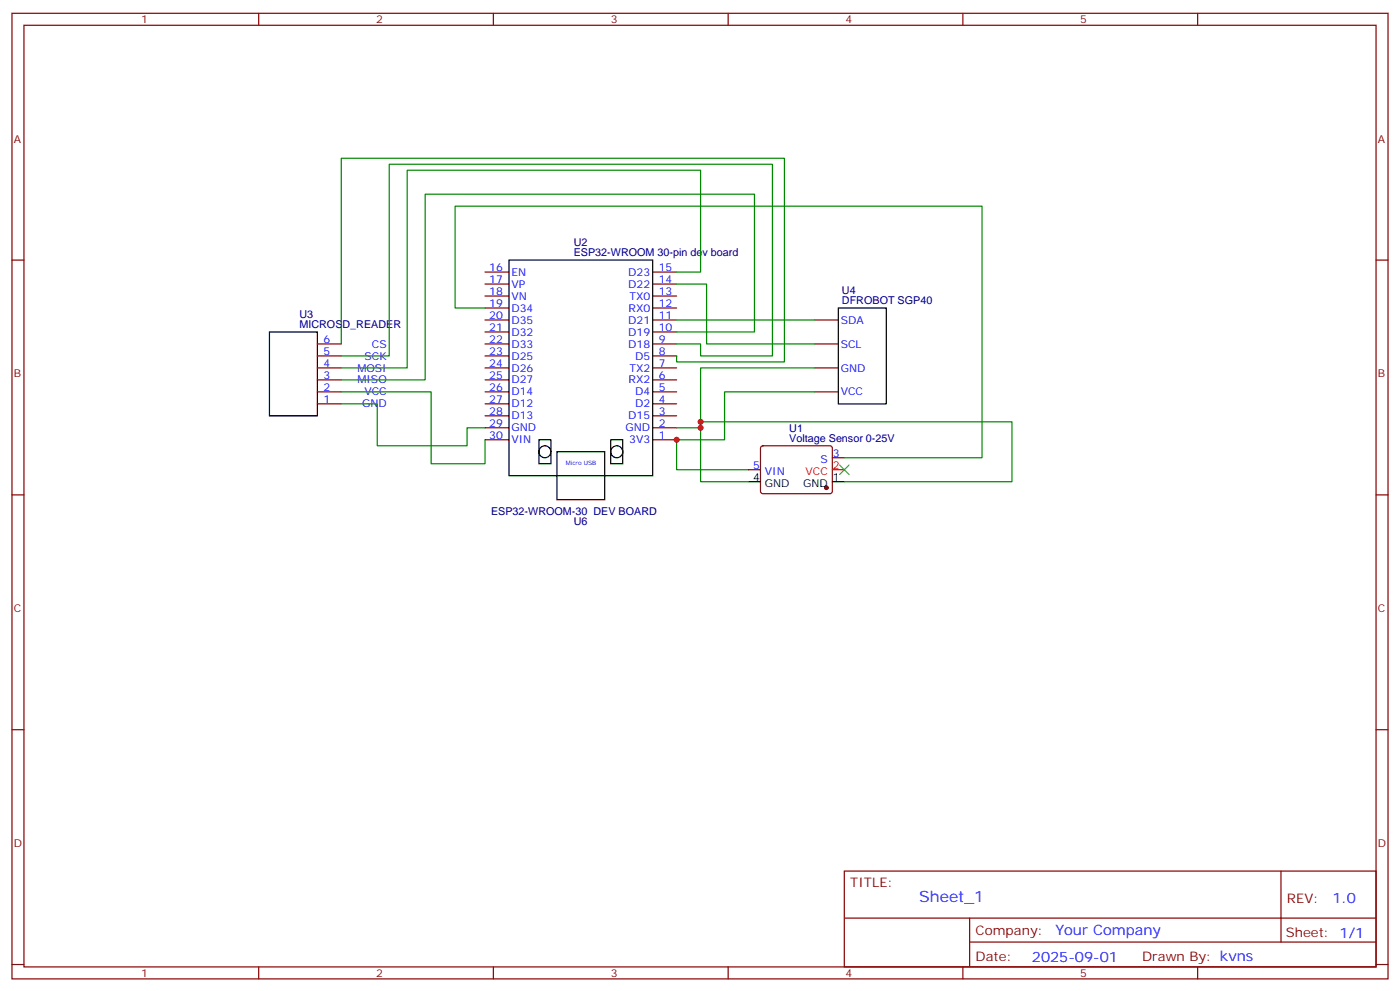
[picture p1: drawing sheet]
<svg xmlns="http://www.w3.org/2000/svg" width="412mm" height="292mm" viewBox="0 0 412 292" stroke-linecap="round" stroke-linejoin="round" font-family="sans-serif">
<g fill="none" stroke="#870000" stroke-width=".35">
<path d="M3.5 3.9h405.4v284.4h-405.4zM7.1 7.4h398.2v277.3h-398.2zM76.2 3.9v3.5M145.3 3.9v3.5M214.5 3.9v3.5M283.6 3.9v3.5M352.8 3.9v3.5M3.5 76.6h3.6M405.3 76.6h3.6M142.9 80.1h7M142.9 83.6h7M142.9 87.2h7"/>
<path d="M142.9 90.7h7M142.9 94.2h7M142.9 97.8h7M192.3 80.1h7M192.3 83.6h7M192.3 87.2h7M192.3 90.7h7M192.3 94.2h7M192.3 97.8h7M239.9 94.2h7M93.5 101.3h7M93.5 104.8h7"/>
<path d="M93.5 108.3h7M93.5 118.9h7M93.5 115.4h7M93.5 111.9h7M142.9 101.3h7M142.9 104.8h7M142.9 108.3h7M142.9 118.9h7M142.9 115.4h7M142.9 111.9h7M192.3 101.3h7M192.3 104.8h7"/>
<path d="M192.3 108.3h7M192.3 118.9h7M192.3 115.4h7M192.3 111.9h7M239.9 101.3h7M239.9 108.3h7M239.9 115.4h7M142.9 122.4h7M142.9 126h7M142.9 129.5h7M192.3 122.4h7M192.3 126h7"/>
<path d="M192.3 129.5h7M220.5 138.3h3.5M224.2 131.5l.5-.2h20l.5 .7-.1 12.9-.6 .5-20.1-.1-.4-.6v-12.7zM245.2 134.8h3.5M3.5 145.7h3.6M405.3 145.7h3.6M3.5 214.9h3.6M405.3 214.9h3.6M248.7 256.5h156.6v28.2h-156.6zM377.3 256.5v20.9M248.7 270.4h156.5M285.6 277.4h119.6"/>
<path d="M285.6 270.4v14.1M3.5 284h3.6M76.2 284.7v3.6M145.3 284.7v3.6M214.5 284.7v3.6M283.6 284.7v3.6M352.8 284.7v3.6M405.3 284h3.6"/>
</g>
<g fill="none" stroke="#000" stroke-width=".35">
<path d="M149.9 76.6h42.4v63.5h-42.4zM79.4 97.8h14.1v24.6h-14.1zM246.9 90.7h14.2v28.2h-14.2zM158.7 129.5h3.6v7.1h-3.6zM164 133h14.2v14.1h-14.2zM179.9 129.5h3.5v7.1h-3.5zM220.5 141.9h3.5M245.2 141.9h3.5"/>
<circle cx="160.5" cy="133" r="1.76"/>
<circle cx="181.7" cy="133" r="1.76"/>
</g>
<g fill="none" stroke="#008700" stroke-width=".35">
<path d="M142.9 90.7h-8.8v-30h155.2v74.1h-40.6M199.3 83.6h8.8v17.7h31.8M199.3 97.8h22.9v-40.6h-97v54.7h-24.7M199.3 80.1h7.1v-30h-86.5v58.2h-19.4M199.3 94.2h40.6M100.5 115.4h26.5v21.2h15.9v-7.1M100.5 101.3v-54.7h130.6v60h-31.8v-1.8M100.5 118.9h10.6v12.4h26.5v-5.3h5.3M199.3 101.3h7.1v3.5h21.1v-56.4h-112.8v56.4h-14.2M239.9 108.3h-33.5v17.7h-7.1M239.9 115.4h-26.5v14.1h-14.1v8.8h21.2M206.4 126v15.9h14.1"/>
<path d="M206.4 124.2h91.7v17.7h-49.4"/>
</g>
<circle cx="243.4" cy="143.6" r=".53" fill="#870000" stroke="#870000" stroke-width=".35"/>
<path d="M245.2 138.3h3.5" fill="none" stroke="#f00" stroke-width=".35"/>
<path d="M247.3 136.9l2.8 2.8M250.1 136.9l-2.8 2.8" fill="none" stroke="#3c3" stroke-width=".35"/>
<g fill="#c00">
<circle cx="199.3" cy="129.5" r=".88"/>
<circle cx="206.4" cy="126" r=".88"/>
<circle cx="206.4" cy="124.2" r=".88"/>
</g>
<text font-size="4.6" fill="#00f" x="270.8" y="265.5">Sheet_1</text>
<g font-size="4.2" fill="#00f">
<text x="392.5" y="265.8">1.0</text>
<text x="310.9" y="275.3">Your Company</text>
<text x="304" y="283.1">2025-09-01</text>
</g>
<g font-size="3.9" fill="#800">
<text x="250.5" y="261.1">TITLE:</text>
<text x="379.1" y="265.8">REV:</text>
<text x="287.4" y="275.3">Company:</text>
<text x="378.7" y="275.9">Sheet: 1/1</text>
<text x="287.4" y="283">Date:</text>
<text x="336.4" y="283.1">Drawn By: kvns</text>
</g>
<g font-size="3.2" fill="#800">
<text x="41.6" y="6.9">1</text>
<text x="110.8" y="6.9">2</text>
<text x="179.9" y="6.9">3</text>
<text x="249.1" y="6.9">4</text>
<text x="318.2" y="6.9">5</text>
<text x="4.1" y="42">A</text>
<text x="405.9" y="42">A</text>
<text x="4.1" y="111.2">B</text>
<text x="405.9" y="111.2">B</text>
<text x="4.1" y="180.3">C</text>
<text x="405.9" y="180.3">C</text>
<text x="4.1" y="249.4">D</text>
<text x="405.9" y="249.4">D</text>
<text x="41.6" y="287.7">1</text>
<text x="110.8" y="287.7">2</text>
<text x="179.9" y="287.7">3</text>
<text x="249.1" y="287.7">4</text>
<text x="318.2" y="287.7">5</text>
</g>
<g font-size="3.2" fill="#000080">
<text x="169" y="75.5">ESP32-WROOM 30-pin dev board</text>
<text x="169" y="72.4">U2</text>
<text x="248" y="89.6">DFROBOT SGP40</text>
<text x="248" y="86.5">U4</text>
<text x="88.2" y="93.5">U3</text>
<text x="88.2" y="96.7">MICROSD_READER</text>
<text x="232.5" y="130.2">Voltage Sensor 0-25V</text>
<text x="232.5" y="127.2">U1</text>
<text x="144.6" y="151.7">ESP32-WROOM-30 DEV BOARD</text>
<text x="169" y="154.7">U6</text>
</g>
<g font-size="3.2" fill="#00f">
<text x="144.1" y="79.8">16</text>
<text x="144.1" y="83.3">17</text>
<text x="150.6" y="81.2">EN</text>
<text x="185.1" y="81.2">D23</text>
<text x="194" y="79.8">15</text>
<text x="194" y="83.3">14</text>
<text x="144.1" y="86.8">18</text>
<text x="150.6" y="84.7">VP</text>
<text x="150.6" y="88.2">VN</text>
<text x="185.1" y="84.7">D22</text>
<text x="185.4" y="88.2">TX0</text>
<text x="194" y="86.8">13</text>
<text x="144.1" y="90.3">19</text>
<text x="144.1" y="93.9">20</text>
<text x="150.6" y="91.8">D34</text>
<text x="150.6" y="95.3">D35</text>
<text x="185.1" y="95.3">D21</text>
<text x="185.2" y="91.8">RX0</text>
<text x="194" y="90.3">12</text>
<text x="194" y="93.9">11</text>
<text x="247.6" y="95.3">SDA</text>
<text x="95.2" y="100.9">6</text>
<text x="144.1" y="97.4">21</text>
<text x="144.1" y="100.9">22</text>
<text x="150.6" y="98.8">D32</text>
<text x="185.1" y="98.8">D19</text>
<text x="194" y="97.4">10</text>
<text x="194" y="100.9">9</text>
<text x="95.2" y="108">4</text>
<text x="95.2" y="104.5">5</text>
<text x="107.4" y="105.9">SCK</text>
<text x="109.6" y="102.3">CS</text>
<text x="144.1" y="104.5">23</text>
<text x="144.1" y="108">24</text>
<text x="150.6" y="102.3">D33</text>
<text x="150.6" y="105.9">D25</text>
<text x="185.1" y="102.3">D18</text>
<text x="187.1" y="105.9">D5</text>
<text x="194" y="104.5">8</text>
<text x="194" y="108">7</text>
<text x="247.6" y="102.3">SCL</text>
<text x="95.2" y="111.5">3</text>
<text x="105.3" y="112.9">MISO</text>
<text x="105.3" y="109.4">MOSI</text>
<text x="144.1" y="111.5">25</text>
<text x="150.6" y="109.4">D26</text>
<text x="150.6" y="112.9">D27</text>
<text x="185.2" y="112.9">RX2</text>
<text x="185.4" y="109.4">TX2</text>
<text x="194" y="111.5">6</text>
<text x="247.6" y="109.4">GND</text>
<text x="95.2" y="118.6">1</text>
<text x="95.2" y="115">2</text>
<text x="106.7" y="120">GND</text>
<text x="107.3" y="116.5">VCC</text>
<text x="144.1" y="118.6">27</text>
<text x="144.1" y="115">26</text>
<text x="150.6" y="120">D12</text>
<text x="150.6" y="116.5">D14</text>
<text x="187.1" y="116.5">D4</text>
<text x="187.1" y="120">D2</text>
<text x="194" y="115">5</text>
<text x="194" y="118.6">4</text>
<text x="247.6" y="116.5">VCC</text>
<text x="144.1" y="122.1">28</text>
<text x="144.1" y="125.6">29</text>
<text x="150.6" y="123.5">D13</text>
<text x="185.1" y="123.5">D15</text>
<text x="194" y="122.1">3</text>
<text x="194" y="125.6">2</text>
<text x="144.1" y="129.2">30</text>
<text x="150.6" y="127">GND</text>
<text x="150.6" y="130.6">VIN</text>
<text x="184.3" y="127">GND</text>
<text x="185.4" y="130.6">3V3</text>
<text x="194" y="129.2">1</text>
<text x="221.8" y="138">5</text>
<text x="241.7" y="136.2">S</text>
<text x="245.4" y="134.4">3</text>
<text x="225.3" y="139.7">VIN</text>
</g>
<g font-size="3.2" fill="#f00">
<text x="245.4" y="138">2</text>
<text x="237.3" y="139.7">VCC</text>
</g>
<g font-size="3.2">
<text x="221.8" y="141.5">4</text>
<text x="225.3" y="143.3">GND</text>
<text x="236.6" y="143.3">GND</text>
<text x="245.4" y="141.5">1</text>
</g>
<text font-size="1.8" fill="#00f" x="166.6" y="137">Micro USB</text>
</svg>
